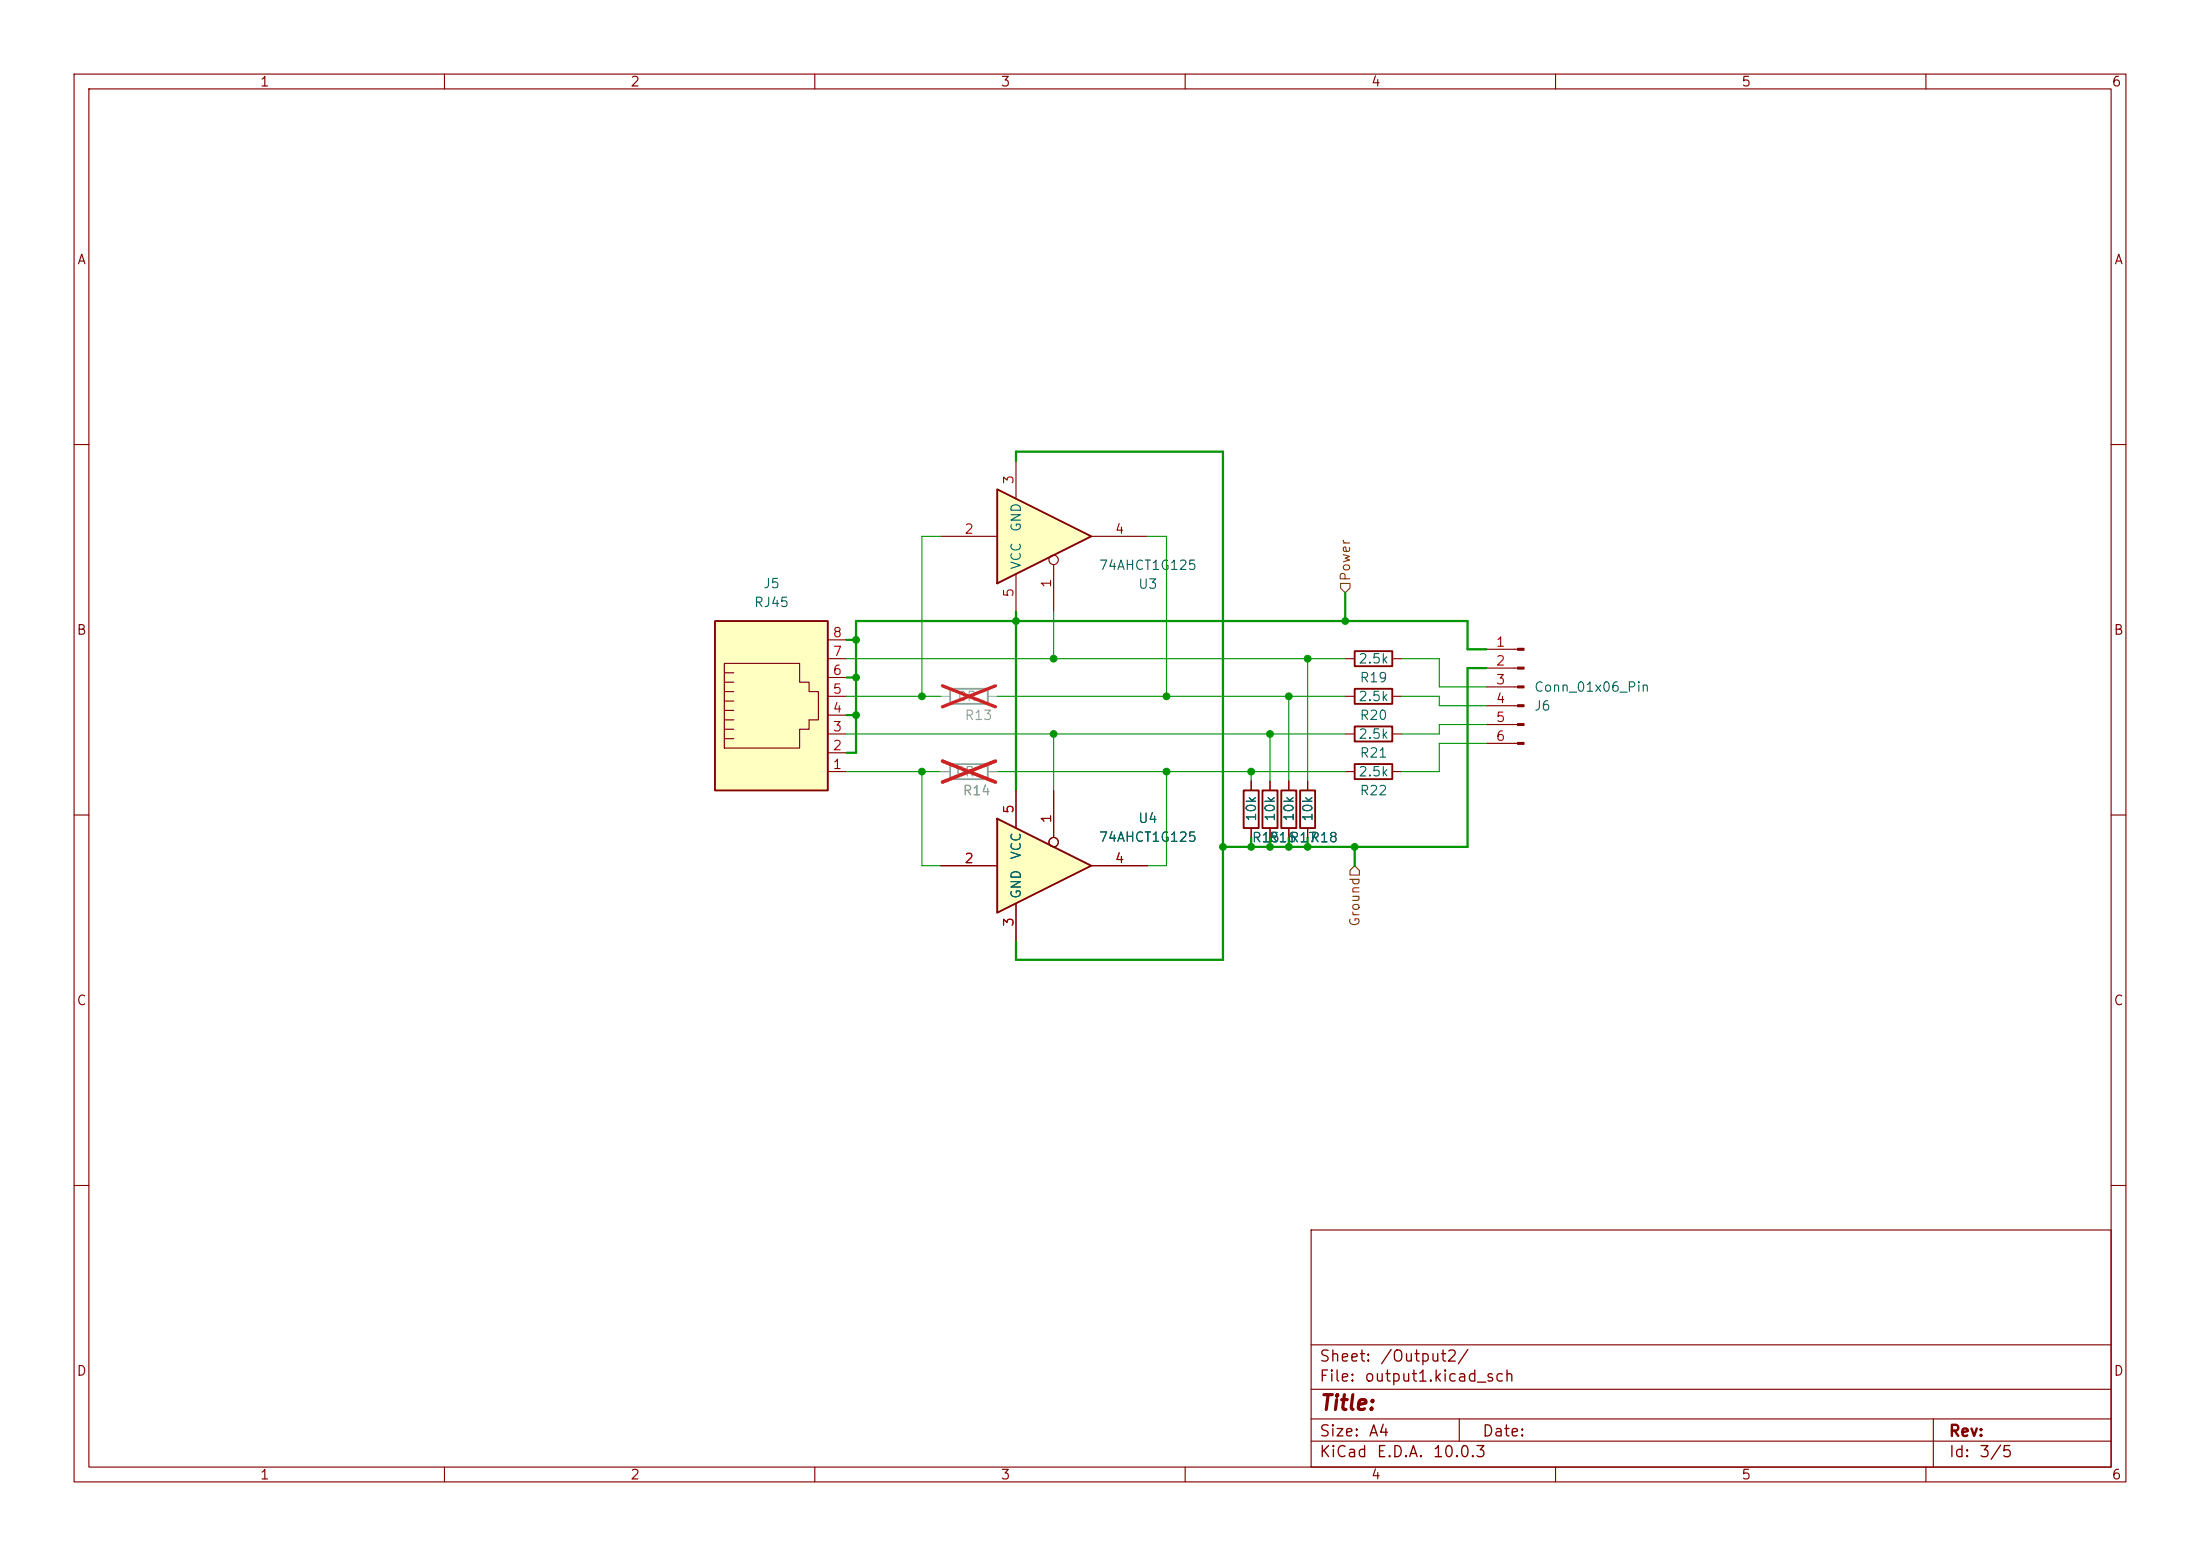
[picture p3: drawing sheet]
<svg xmlns="http://www.w3.org/2000/svg" width="297mm" height="210mm" viewBox="0 0 297 210" stroke-linecap="round" stroke-linejoin="round" font-family="sans-serif">
<g fill="none" stroke="#840000" stroke-width=".15">
<path d="M10 10h277v190h-277zM12 12h273v186h-273zM60 10v2M110 10v2M160 10v2M210 10v2M260 10v2M10 60h2M285 60h2M10 110h2M171.4 105.4v1.3M171.4 111.8v1.2"/>
<path d="M285 110h2M10 160h2M177 166h108v32h-108zM285 160h2M60 198v2M110 198v2M160 198v2M177 194.5h108M177 191.5h108M177 187.5h108M177 181.5h108M197 191.5v3"/>
<path d="M210 198v2M260 198v2M261 191.5v6.5"/>
</g>
<path d="M170.4 106.7h2.1v5.1h-2.1z" fill="none" stroke="#840000" stroke-width=".25"/>
<path d="M134.6 66l12.7 6.4-12.7 6.3z" fill="#ffffc2"/>
<path d="M134.6 66l12.7 6.4-12.7 6.3z" fill="none" stroke="#840000" stroke-width=".25"/>
<g fill="none" stroke="#840000" stroke-width=".15">
<path d="M127 72.4h7.6M137.2 62.2v5.1M137.2 77.5v5.1M142.2 76.2v6.4M147.3 72.4h7.6"/>
<circle cx="142.2" cy="75.6" r=".63"/>
</g>
<path d="M128.3 103.1h5v2.1h-5z" fill="none" stroke="#a1a1a1" stroke-width=".25"/>
<path d="M127 104.1h1.3M133.3 104.1h1.3" fill="none" stroke="#a1a1a1" stroke-width=".15"/>
<path d="M127.2 102.7l7.2 2.9M134.4 102.7l-7.2 2.9" fill="none" stroke="#e12e31" stroke-width=".46"/>
<path d="M134.6 110.5l12.7 6.3-12.7 6.4z" fill="#ffffc2"/>
<path d="M182.9 87.9h5.1v2h-5.1zM182.9 98h5.1v2.1h-5.1zM182.9 93h5.1v2h-5.1zM134.6 110.5l12.7 6.3-12.7 6.4zM167.9 106.7h2v5.1h-2zM173 106.7h2v5.1h-2zM175.5 106.7h2v5.1h-2zM182.9 103.1h5.1v2.1h-5.1z" fill="none" stroke="#840000" stroke-width=".25"/>
<g fill="none" stroke="#840000" stroke-width=".15">
<path d="M181.6 88.9h1.3M181.6 99.1h1.3M181.6 94h1.3M188 88.9h1.2M188 99.1h1.2M188 94h1.2M200.7 87.6h4.2M200.7 90.2h4.2M200.7 92.7h4.2M200.7 95.3h4.2M200.7 97.8h4.2M127 116.8h7.6"/>
<path d="M137.2 106.7v5.1M142.2 106.7v6.3M147.3 116.8h7.6M168.9 105.4v1.3M168.9 111.8v1.2M174 105.4v1.3M174 111.8v1.2M176.5 105.4v1.3M176.5 111.8v1.2M181.6 104.1h1.3M188 104.1h1.2M200.7 100.3h4.2"/>
<path d="M137.2 121.9v5.1"/>
<circle cx="142.2" cy="113.7" r=".63"/>
</g>
<g fill="#840000" stroke="#840000" stroke-width=".15">
<path d="M204.9 87.5h.8v.3h-.8z"/>
<path d="M204.9 90h.8v.3h-.8z"/>
<path d="M204.9 92.6h.8v.2h-.8z"/>
<path d="M204.9 95.1h.8v.3h-.8z"/>
<path d="M204.9 97.7h.8v.2h-.8z"/>
<path d="M204.9 100.2h.8v.3h-.8z"/>
</g>
<path d="M128.3 93h5v2h-5z" fill="none" stroke="#a1a1a1" stroke-width=".25"/>
<path d="M127 94h1.3M133.3 94h1.3" fill="none" stroke="#a1a1a1" stroke-width=".15"/>
<path d="M127.2 92.6l7.2 2.8M134.4 92.6l-7.2 2.8" fill="none" stroke="#e12e31" stroke-width=".46"/>
<path d="M96.5 83.8h15.3v22.9h-15.3z" fill="#ffffc2"/>
<g fill="none" stroke="#840000" stroke-width=".15">
<path d="M97.8 94.6h1.3M97.8 95.9h1.3M97.8 97.2h1.3M97.8 98.4h1.3M97.8 99.7h1.3M97.8 89.5h10.1v2.6h1.3v1.2h1.3v3.9h-1.3v1.2h-1.3v2.6h-10.1zM97.8 93.3h1.3M97.8 90.8h1.3M97.8 92.1h1.3M111.8 99.1h2.5M111.8 96.5h2.5M111.8 94h2.5"/>
<path d="M111.8 91.4h2.5M111.8 88.9h2.5M111.8 86.4h2.5M111.8 104.1h2.5M111.8 101.6h2.5M127 116.8h7.6M137.2 106.7v5.1M142.2 106.7v6.3M147.3 116.8h7.6M168.9 105.4v1.3M168.9 111.8v1.2M171.4 105.4v1.3"/>
<path d="M171.4 111.8v1.2M174 105.4v1.3M174 111.8v1.2M176.5 105.4v1.3M176.5 111.8v1.2M137.2 121.9v5.1"/>
<circle cx="142.2" cy="113.7" r=".63"/>
</g>
<path d="M96.5 83.8h15.3v22.9h-15.3z" fill="none" stroke="#840000" stroke-width=".25"/>
<path d="M181 78.7h1.2v.7l-.6 .6-.6-.6zM182.9 116.8l.6 .7v.6h-1.3v-.6z" fill="none" stroke="#725600" stroke-width=".15"/>
<g fill="none" stroke="#009600" stroke-width=".15">
<path d="M127 72.4h-2.5v21.6M154.9 72.4h2.6v21.6M114.3 99.1h67.3M114.3 88.9h67.3M114.3 94h12.7M134.6 94h47M142.2 82.6v6.3M142.2 99.1v7.6M171.4 99.1v6.3M174 94v11.4M176.5 88.9v16.5M189.2 88.9h5.1v3.8h6.4"/>
<path d="M189.2 94h5.1v1.3h6.4M200.7 97.8h-6.4v1.3h-5.1M114.3 104.1h12.7M124.5 104.1v12.7h2.5M134.6 104.1h47M157.5 104.1v12.7h-2.6M168.9 104.1v1.3M200.7 100.3h-6.4v3.8h-5.1"/>
</g>
<g fill="none" stroke="#009600" stroke-width=".3">
<path d="M137.2 62.2v-1.2h27.9v68.5h-27.9v-2.5M114.3 96.5h1.3M114.3 86.4h1.3M114.3 91.4h1.3M137.2 82.6v24.1M181.6 80v3.8M200.7 87.6h-2.6v-3.8h-82.5v17.8h-1.3M200.7 90.2h-2.6v24.1h-33M168.9 113v1.3M171.4 113v1.3M174 113v1.3M176.5 113v1.3"/>
<path d="M182.9 114.3v2.5"/>
</g>
<path d="M127 104.1h1.3M133.3 104.1h1.3" fill="none" stroke="#a1a1a1" stroke-width=".15"/>
<path d="M127.2 102.7l7.2 2.9M134.4 102.7l-7.2 2.9" fill="none" stroke="#e12e31" stroke-width=".46"/>
<g fill="#009600" stroke="#009600" stroke-width=".14">
<circle cx="137.2" cy="83.8" r=".46"/>
<circle cx="115.6" cy="91.4" r=".46"/>
<circle cx="115.6" cy="86.4" r=".46"/>
<circle cx="142.2" cy="99.1" r=".46"/>
<circle cx="142.2" cy="88.9" r=".46"/>
<circle cx="115.6" cy="96.5" r=".46"/>
<circle cx="124.5" cy="94" r=".46"/>
<circle cx="182.9" cy="114.3" r=".46"/>
<circle cx="171.4" cy="114.3" r=".46"/>
<circle cx="174" cy="114.3" r=".46"/>
<circle cx="176.5" cy="114.3" r=".46"/>
<circle cx="174" cy="94" r=".46"/>
<circle cx="176.5" cy="88.9" r=".46"/>
<circle cx="181.6" cy="83.8" r=".46"/>
<circle cx="171.4" cy="99.1" r=".46"/>
<circle cx="168.9" cy="104.1" r=".46"/>
<circle cx="157.5" cy="104.1" r=".46"/>
<circle cx="157.5" cy="94" r=".46"/>
<circle cx="168.9" cy="114.3" r=".46"/>
<circle cx="165.1" cy="114.3" r=".46"/>
<circle cx="124.5" cy="104.1" r=".46"/>
</g>
<text font-size="2" fill="#840000" x="178" y="190.8">Title:</text>
<g font-size="1.5" fill="#840000">
<text x="178" y="184.2">Sheet:</text>
<text x="186.2" y="184.2">/Output2/</text>
<text x="178" y="186.9">File:</text>
<text x="184.1" y="186.9">output1.kicad_sch</text>
<text x="178" y="197.1">KiCad</text>
<text x="178" y="194.3">Size:</text>
<text x="184.7" y="194.3">A4</text>
<text x="185.7" y="197.1">E.D.A.</text>
<text x="193.3" y="197.1">10.0.3</text>
<text x="200" y="194.3">Date:</text>
<text x="263" y="194.3">Rev:</text>
<text x="263" y="197.1">Id:</text>
<text x="267.1" y="197.1">3/5</text>
</g>
<g font-size="1.3" fill="#840000">
<text x="35" y="12">1</text>
<text x="85" y="12">2</text>
<text x="135" y="12">3</text>
<text x="185" y="12">4</text>
<text x="235" y="12">5</text>
<text x="285" y="12">6</text>
<text x="10.3" y="36">A</text>
<text x="285.3" y="36">A</text>
<text x="10.3" y="86">B</text>
<text x="285.3" y="86">B</text>
<text x="10.3" y="136">C</text>
<text x="285.3" y="136">C</text>
<text x="10.3" y="186">D</text>
<text x="285.3" y="186">D</text>
<text x="35" y="200">1</text>
<text x="85" y="200">2</text>
<text x="135" y="200">3</text>
<text x="185" y="200">4</text>
<text x="235" y="200">5</text>
<text x="285" y="200">6</text>
</g>
<g font-size="1.3" fill="#a90000">
<text x="137.1" y="65.5" transform="rotate(-90 137.1 65.5)">3</text>
<text x="130.1" y="72.4">2</text>
<text x="150.4" y="72.4">4</text>
<text x="137.1" y="80.7" transform="rotate(-90 137.1 80.7)">5</text>
<text x="142.2" y="79.4" transform="rotate(-90 142.2 79.4)">1</text>
<text x="112.3" y="88.9">7</text>
<text x="112.3" y="86.3">8</text>
<text x="201.9" y="87.6">1</text>
<text x="112.3" y="94">5</text>
<text x="112.3" y="91.4">6</text>
<text x="201.9" y="90.1">2</text>
<text x="201.9" y="92.7">3</text>
<text x="201.9" y="95.2">4</text>
<text x="112.3" y="101.6">2</text>
<text x="112.3" y="99">3</text>
<text x="112.3" y="96.5">4</text>
<text x="201.9" y="97.8">5</text>
<text x="201.9" y="100.3">6</text>
<text x="112.3" y="104.1">1</text>
<text x="137.1" y="109.9" transform="rotate(-90 137.1 109.9)">5</text>
<text x="142.2" y="111.2" transform="rotate(-90 142.2 111.2)">1</text>
<text x="130.1" y="116.8">2</text>
<text x="150.4" y="116.8">4</text>
<text x="137.1" y="125.2" transform="rotate(-90 137.1 125.2)">3</text>
</g>
<g font-size="1.3" fill="#006464">
<text x="138.1" y="71.9" transform="rotate(-90 138.1 71.9)">GND</text>
<text x="138.1" y="77" transform="rotate(-90 138.1 77)">VCC</text>
<text x="148.2" y="77.2">74AHCT1G125</text>
<text x="101.7" y="82.3">RJ45</text>
<text x="102.9" y="79.7">J5</text>
<text x="153.6" y="79.8">U3</text>
<text x="183.3" y="89.9">2.5k</text>
<text x="183.3" y="95">2.5k</text>
<text x="183.5" y="92.4">R19</text>
<text x="207" y="93.7">Conn_01x06_Pin</text>
<text x="183.3" y="100">2.5k</text>
<text x="183.5" y="97.5">R20</text>
<text x="207" y="96.2">J6</text>
<text x="183.3" y="105.1">2.5k</text>
<text x="183.5" y="102.6">R21</text>
<text x="183.5" y="107.7">R22</text>
<text x="148.2" y="113.9">74AHCT1G125</text>
<text x="153.6" y="111.4">U4</text>
<text x="169.9" y="111" transform="rotate(-90 169.9 111)">10k</text>
<text x="172.4" y="111" transform="rotate(-90 172.4 111)">10k</text>
<text x="175" y="111" transform="rotate(-90 175 111)">10k</text>
<text x="177.5" y="111" transform="rotate(-90 177.5 111)">10k</text>
<text x="138.1" y="116.1" transform="rotate(-90 138.1 116.1)">VCC</text>
<text x="168.9" y="114">R15</text>
<text x="171.2" y="114">R16</text>
<text x="174" y="114">R17</text>
<text x="176.8" y="114">R18</text>
<text x="138.1" y="121.4" transform="rotate(-90 138.1 121.4)">GND</text>
</g>
<g font-size="1.3" fill="#725600">
<text x="182.6" y="78.5" transform="rotate(-90 182.6 78.5)">Power</text>
<text x="183.9" y="125.2" transform="rotate(-90 183.9 125.2)">Ground</text>
</g>
<g font-size="1.3" fill="#989898">
<text x="129.2" y="95">0R</text>
<text x="130.1" y="97.5">R13</text>
<text x="129" y="105.1">0R</text>
<text x="129.9" y="107.7">R14</text>
</g>
</svg>
